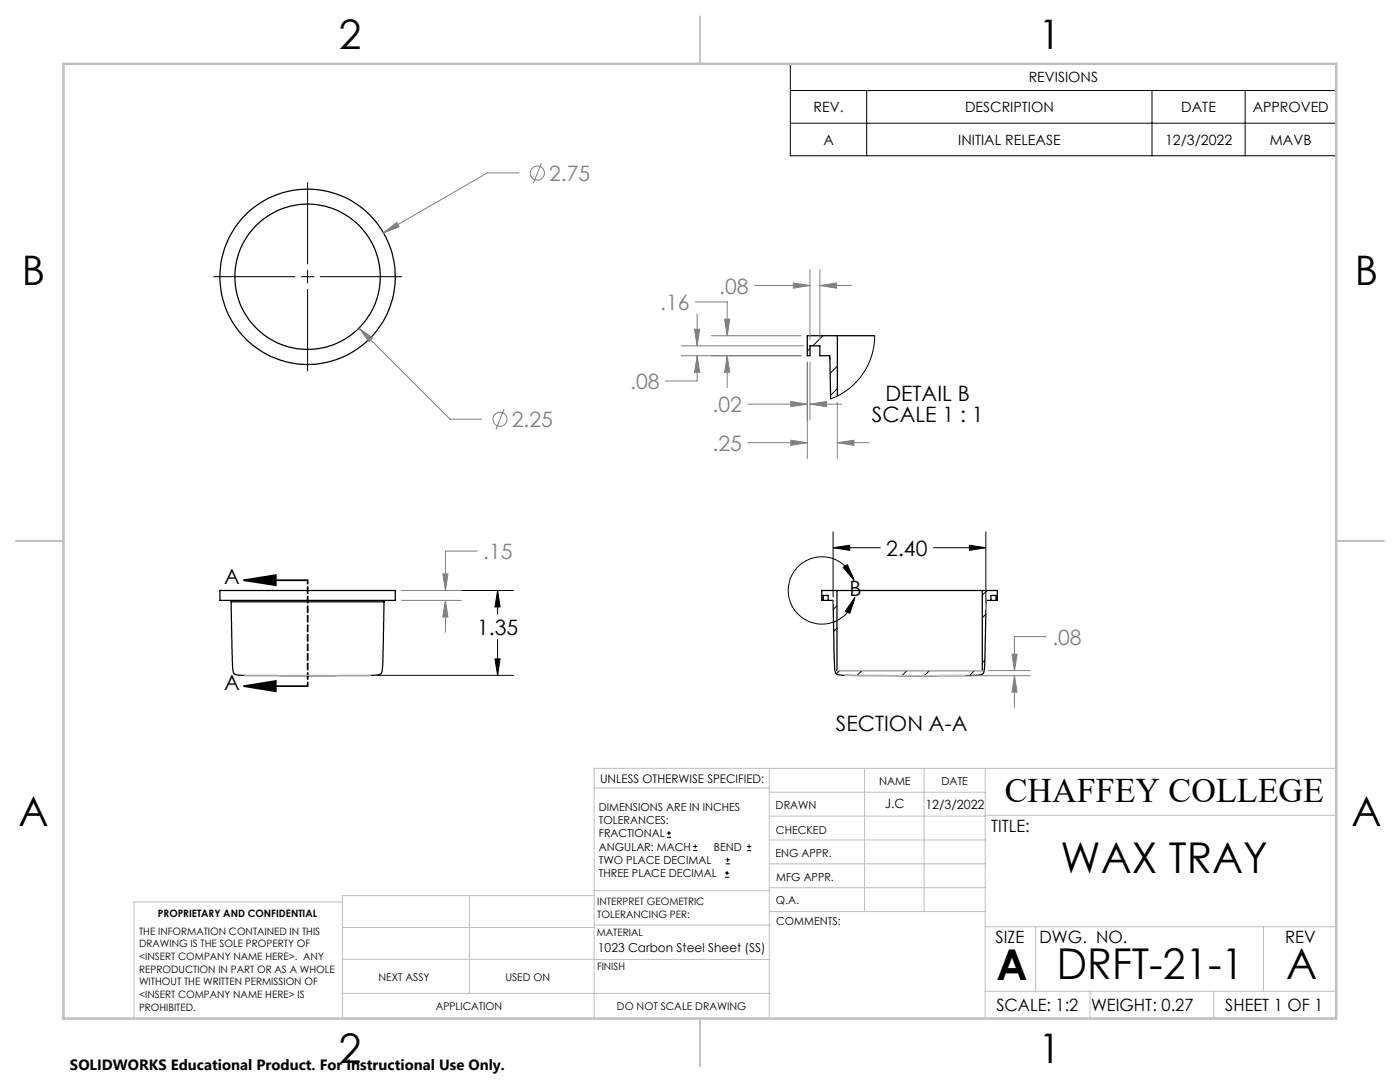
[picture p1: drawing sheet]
<svg xmlns="http://www.w3.org/2000/svg" width="279mm" height="216mm" viewBox="0 0 279 216" stroke-linecap="round" stroke-linejoin="round" font-family="sans-serif">
<g fill="none" stroke="#000" stroke-width=".25">
<path d="M167.1 67h7.5M167.1 67v12M167.1 67h-6v4h.5v-2h2v2h2l.2 8.6M43.9 117.8h35v2h-35zM46.1 119.8v.3M76.7 119.8v.3M164.3 119.8h1M164.3 119.8v-1h1v1M165.3 119.8h1l.2 13.3 .2 1.1 .2 .3 1.4 .3h2.8h21.4a8.5 8.5 0 0 0 3.6-.4 8.3 8.3 0 0 0 .5-3.7l.2-10.9h1M167 117.8h29M167 117.8v16h29v-16M167 117.8h-3v2h.3"/>
<path d="M196 117.8h3v2h-.2M197.8 119.8h1M197.8 119.8v-1h1v1M46.1 120.1l.3 11.3a5.7 5.7 0 0 0 .3 3l.7 .3 1.7 .1h25.3a2.01 2.01 0 0 0 1.7-.5l.3-2.1 .3-12.1M46.1 120.1h30.6"/>
<circle cx="61.4" cy="55.2" r="17.5"/>
<circle cx="61.4" cy="55.2" r="14.5"/>
</g>
<g fill="none" stroke="#000" stroke-width=".2">
<path d="M157.7 12.7h109v18.4h-109zM157.7 18.1h109M173 18.1v13M229.9 18.1v13M248.5 18.1v13M61.4 36.4v16.3M157.7 24.6h109M42.6 55.2h16.2M60.1 55.2h2.6M61.4 53.9v2.6M61.4 57.7v16.3M63.9 55.2h16.3"/>
<path d="M161.6 69.6l-.5 .5M164.2 67l-2 2M167.1 73.1l-1.4 1.4M167.1 77.5l-1.4 1.4M174.6 67l-.2 1.8-.4 2.2-.7 1.7-1.1 1.9-1.2 1.5-1.8 1.7-1.7 1-1.7 .8M80.2 117.8h22.3M99.3 117.8l.5 3.3h-1zM99.3 117.8v4.8M166.3 106.1v13M166.3 109.3h9.4M166.3 109.3l3.3-.5v1zM168.3 113.2l.8-.5 1.3 3.1z"/>
<path d="M170.4 115.8a6.7 6.7 0 0 0-10.5-3.3 6.7 6.7 0 0 0 .6 11 6.7 6.7 0 0 0 10.1-4.3M170.6 119.2l-1 3.2-.9-.4zM186.3 109.3h10.4M193.5 108.8l3.2 .5-3.2 .5zM196.7 106.1v14.3M197 117.8l-1 1M75.2 134.8h27.3M98.8 131.5h1l-.5 3.3zM99.3 127.6v7.2M167 120.9l-.7 .7M167 125.3l-.6 .7M167.5 133.8l-.6 .6"/>
<path d="M172 133.8l-1 1M181 133.8l-1 1M185.5 133.8l-1 1M194.5 133.8l-1 1M196.5 131.7l-.5 .6M196.7 122.6l-.7 .7M133.1 167.1h.8M133.1 166.2h.8M133.5 165.8v.9M138.3 169.7h.8M138.3 168.9h.8M138.7 168.5v.8"/>
<path d="M144.7 175h.8M144.7 174.2h.8M144.8 172.4h.9M144.8 171.6h.9M145.1 173.8v.8M145.2 171.1v.9M149.1 169.7h.8M149.1 168.9h.8M149.5 168.5v.8"/>
</g>
<g fill="none" stroke="#808080" stroke-width=".2">
<path d="M103.6 34.5h-6.3l-20.7 12M108.1 32.5l-1.7 4M76.6 46.5l2.6-2.1 .5 .9zM150.6 57h11M158.3 56.5l3.3 .5-3.3 .5zM161.6 53.8v13.9M163.6 57l3.3-.5v1zM163.6 53.8v13.9M163.6 57h6.4M71.6 65.5l2.7 2-.7 .7zM71.6 65.5l18.2 18.1h6.4M136 71h23.8"/>
<path d="M136 69h24.4M138.6 65.7h1l-.5 3.3zM138.8 60.3h6.3v6.7M139.1 71l.5 3.3h-1zM139.1 71v5h-6.3M139.1 62.7v6.3M142 67h17.8M144.6 63.7h1l-.5 3.3zM145.1 71l.5 3.3h-1zM145.1 71v6.3M161.1 72.2v19.3M161.6 72.2v11.6"/>
<path d="M100.6 81.6l-1.6 4.1M149.2 88.3h11.9M149.2 80.6h11.9M157.8 87.8l3.3 .5-3.3 .6zM157.8 80.1l3.3 .5-3.3 .5zM161.6 80.6l3.3-.5v1zM161.6 80.6h6.4M167.1 88.3l3.3-.5v1.1zM167.1 80.3v11.2M167.1 88.3h6.4M80.2 119.8h11.9M80.2 117.8h11.9"/>
<path d="M88.4 114.5h1l-.5 3.3zM88.9 119.8l.5 3.3h-1zM88.9 119.8v6.4M95.2 110h-6.3v7.8M182.5 134.8h23.1M197.3 133.8h8.3M202 130.5h1l-.5 3.3zM202.5 134.8l.5 3.3h-1zM202.5 134.8v6.4M208.8 127h-6.3v6.8"/>
<circle cx="107.2" cy="34.5" r="1.41"/>
<circle cx="99.8" cy="83.7" r="1.4"/>
</g>
<path d="M48.7 115.8h12.7M48.7 115.8l6.3-1v2zM48.7 136.9h12.7M48.7 136.9l6.3-1v2z" fill="none" stroke="#000" stroke-width=".35"/>
<path d="M61.4 115.8v21.1" fill="none" stroke="#000" stroke-width=".35" stroke-dasharray="1.3 .6" stroke-dashoffset=".5"/>
<g fill="none" stroke="#c0c0c0" stroke-width=".2">
<path d="M166.3 119.8v.6M196.8 119.8l-.1 1.9M48.8 134.8h25.2M167 133.8h29M168.6 134.8h24M118.6 157.2h34.9M153.5 153.3v49.9M153.5 158.1h43.1M172.5 153.3v28.6M184.4 153.3v28.6M196.6 153.3v49.9M266.7 153.3h-148.1v49.9"/>
<path d="M68.3 180h-41.6v23.2M93.7 178.7v19.5M118.6 178.7h-50.3v24.5M118.6 177.7h35M153.5 167.6h43.1M153.5 162.8h43.1M153.5 172.4h43.1M153.5 177.1h43.1M196.6 162.7h70.1M68.3 198.2h85.2M68.3 191.4l85.2 .1M68.3 185.1h50.3"/>
<path d="M118.6 184.6h35M153.6 181.9h43M196.6 197.8h70.1M196.6 184.9h70.1M206.7 184.9v12.9M217.5 197.8v5.4M242.2 197.8v5.4M252.2 184.9v12.9"/>
</g>
<path d="M139.7 3.2v9.5M3.1 107.9h9.6M266.7 107.9h9.5M139.7 203.2v9.6" fill="none" stroke="#c0c0c0" stroke-width=".25"/>
<path d="M12.7 12.7h254v190.5h-254z" fill="none" stroke="#c0c0c0" stroke-width=".5"/>
<g fill="#000">
<path d="M48.7 115.8l6.3-1v2zM48.7 136.9l6.3-1v2z"/>
<path d="M168.3 113.2l.8-.5 1.3 3.1zM170.6 119.2l-1 3.2-.9-.4z"/>
<path d="M98.8 131.5h1l-.5 3.3zM99.3 117.8l.5 3.3h-1zM166.3 109.3l3.3-.5v1zM193.5 108.8l3.2 .5-3.2 .5z"/>
</g>
<g fill="#808080">
<path d="M202.5 134.8l.5 3.3h-1zM202 130.5h1l-.5 3.3z"/>
<path d="M76.6 46.5l3.1-1.2-.5-.9zM71.6 65.5l2 2.7 .7-.7zM88.9 119.8l.5 3.3h-1zM88.4 114.5h1l-.5 3.3zM163.6 57l3.3-.5v1zM158.3 56.5l3.3 .5-3.3 .5zM139.1 71l.5 3.3h-1zM138.6 65.7h1l-.5 3.3zM157.8 87.8l3.3 .5-3.3 .6zM167.1 88.3l3.3-.5v1.1zM157.8 80.1l3.3 .5-3.3 .5zM161.6 80.6l3.3-.5v1zM144.6 63.7h1l-.5 3.3zM145.1 71l.5 3.3h-1z"/>
</g>
<g font-size="8.5">
<text x="211.7" y="174.2">WAX TRAY</text>
<text x="198.9" y="195.5">A</text>
<text x="210.9" y="195.4">DRFT-21-1</text>
<text x="256.7" y="195.4">A</text>
</g>
<g font-size="8.1">
<text x="67.6" y="9.7">2</text>
<text x="207.3" y="9.7">1</text>
<text x="4.4" y="57">B</text>
<text x="270.4" y="57">B</text>
<text x="3.7" y="164.9">A</text>
<text x="269.7" y="164.9">A</text>
<text x="67.6" y="212.2">2</text>
<text x="207.3" y="212.2">1</text>
</g>
<text font-size="6.9" x="200.5" y="160.1">CHAFFEY COLLEGE</text>
<g font-size="4.2" fill="#808080">
<text x="109.6" y="36.1">2.75</text>
<text x="143.5" y="58.6">.08</text>
<text x="131.8" y="61.8">.16</text>
<text x="125.8" y="77.6">.08</text>
<text x="142.2" y="82.2">.02</text>
<text x="102.1" y="85.2">2.25</text>
<text x="142.2" y="89.9">.25</text>
<text x="96.4" y="111.5">.15</text>
<text x="210" y="128.6">.08</text>
</g>
<g font-size="4.2">
<text x="176.7" y="80">DETAIL B</text>
<text x="174" y="84.2">SCALE 1 : 1</text>
<text x="176.9" y="110.9">2.40</text>
<text x="44.7" y="116.5">A</text>
<text x="169.5" y="119">B</text>
<text x="95.2" y="126.7">1.35</text>
<text x="44.7" y="137.6">A</text>
<text x="166.8" y="145.8">SECTION A-A</text>
</g>
<g font-size="3.4">
<text x="197.8" y="166">TITLE:</text>
<text x="198.7" y="188.1">SIZE</text>
<text x="207.5" y="188.1">DWG. NO.</text>
<text x="256.5" y="188.2">REV</text>
<text x="198.8" y="201.7">SCALE: 1:2</text>
<text x="217.7" y="201.8">WEIGHT: 0.27</text>
<text x="244.5" y="201.7">SHEET 1 OF 1</text>
</g>
<text font-size="3" x="14" y="213.5">SOLIDWORKS Educational Product. For Instructional Use Only.</text>
<g font-size="2.8">
<text x="205.3" y="16.4">REVISIONS</text>
<text x="162.4" y="22.4">REV.</text>
<text x="192.6" y="22.4">DESCRIPTION</text>
<text x="235.8" y="22.4">DATE</text>
<text x="250" y="22.4">APPROVED</text>
<text x="164.3" y="28.9">A</text>
<text x="191.2" y="28.9">INITIAL RELEASE</text>
<text x="232.5" y="28.9">12/3/2022</text>
<text x="253.5" y="28.9">MAVB</text>
</g>
<g font-size="2.5">
<text x="176.6" y="161.3">J.C</text>
<text x="184.7" y="161.4">12/3/2022</text>
<text x="119.3" y="190">1023 Carbon Steel Sheet (SS)</text>
</g>
<text font-size="2.4" x="119.8" y="156.2">UNLESS OTHERWISE SPECIFIED:</text>
<g font-size="2.2">
<text x="119.5" y="161.8">DIMENSIONS ARE IN INCHES</text>
<text x="154.8" y="161.4">DRAWN</text>
<text x="175.4" y="156.6">NAME</text>
<text x="187.9" y="156.7">DATE</text>
<text x="119.5" y="164.4">TOLERANCES:</text>
<text x="119.5" y="167.1">FRACTIONAL</text>
<text x="154.9" y="166.3">CHECKED</text>
<text x="119.5" y="169.7">ANGULAR: MACH</text>
<text x="119.5" y="172.4">TWO PLACE DECIMAL</text>
<text x="142.5" y="169.7">BEND</text>
<text x="154.8" y="171">ENG APPR.</text>
<text x="119.5" y="175">THREE PLACE DECIMAL</text>
<text x="154.9" y="175.7">MFG APPR.</text>
<text x="154.9" y="180.4">Q.A.</text>
<text x="154.9" y="184.6">COMMENTS:</text>
</g>
<g font-size="2.1">
<text x="75.5" y="195.7">NEXT ASSY</text>
<text x="100.9" y="195.7">USED ON</text>
<text x="86.9" y="201.5">APPLICATION</text>
<text x="123.1" y="201.6">DO NOT SCALE DRAWING</text>
</g>
<g font-size="2">
<text x="31.5" y="182.9">PROPRIETARY AND CONFIDENTIAL</text>
<text x="119.2" y="180.6">INTERPRET GEOMETRIC</text>
<text x="119.2" y="183.1">TOLERANCING PER:</text>
<text x="27.8" y="186.5">THE INFORMATION CONTAINED IN THIS</text>
<text x="27.8" y="189">DRAWING IS THE SOLE PROPERTY OF</text>
<text x="27.8" y="191.6">&lt;INSERT COMPANY NAME HERE&gt;. ANY</text>
<text x="119.1" y="186.7">MATERIAL</text>
<text x="27.8" y="194.1">REPRODUCTION IN PART OR AS A WHOLE</text>
<text x="27.8" y="196.6">WITHOUT THE WRITTEN PERMISSION OF</text>
<text x="119.1" y="193.5">FINISH</text>
<text x="27.8" y="199.1">&lt;INSERT COMPANY NAME HERE&gt; IS</text>
<text x="27.8" y="201.7">PROHIBITED.</text>
</g>
</svg>
